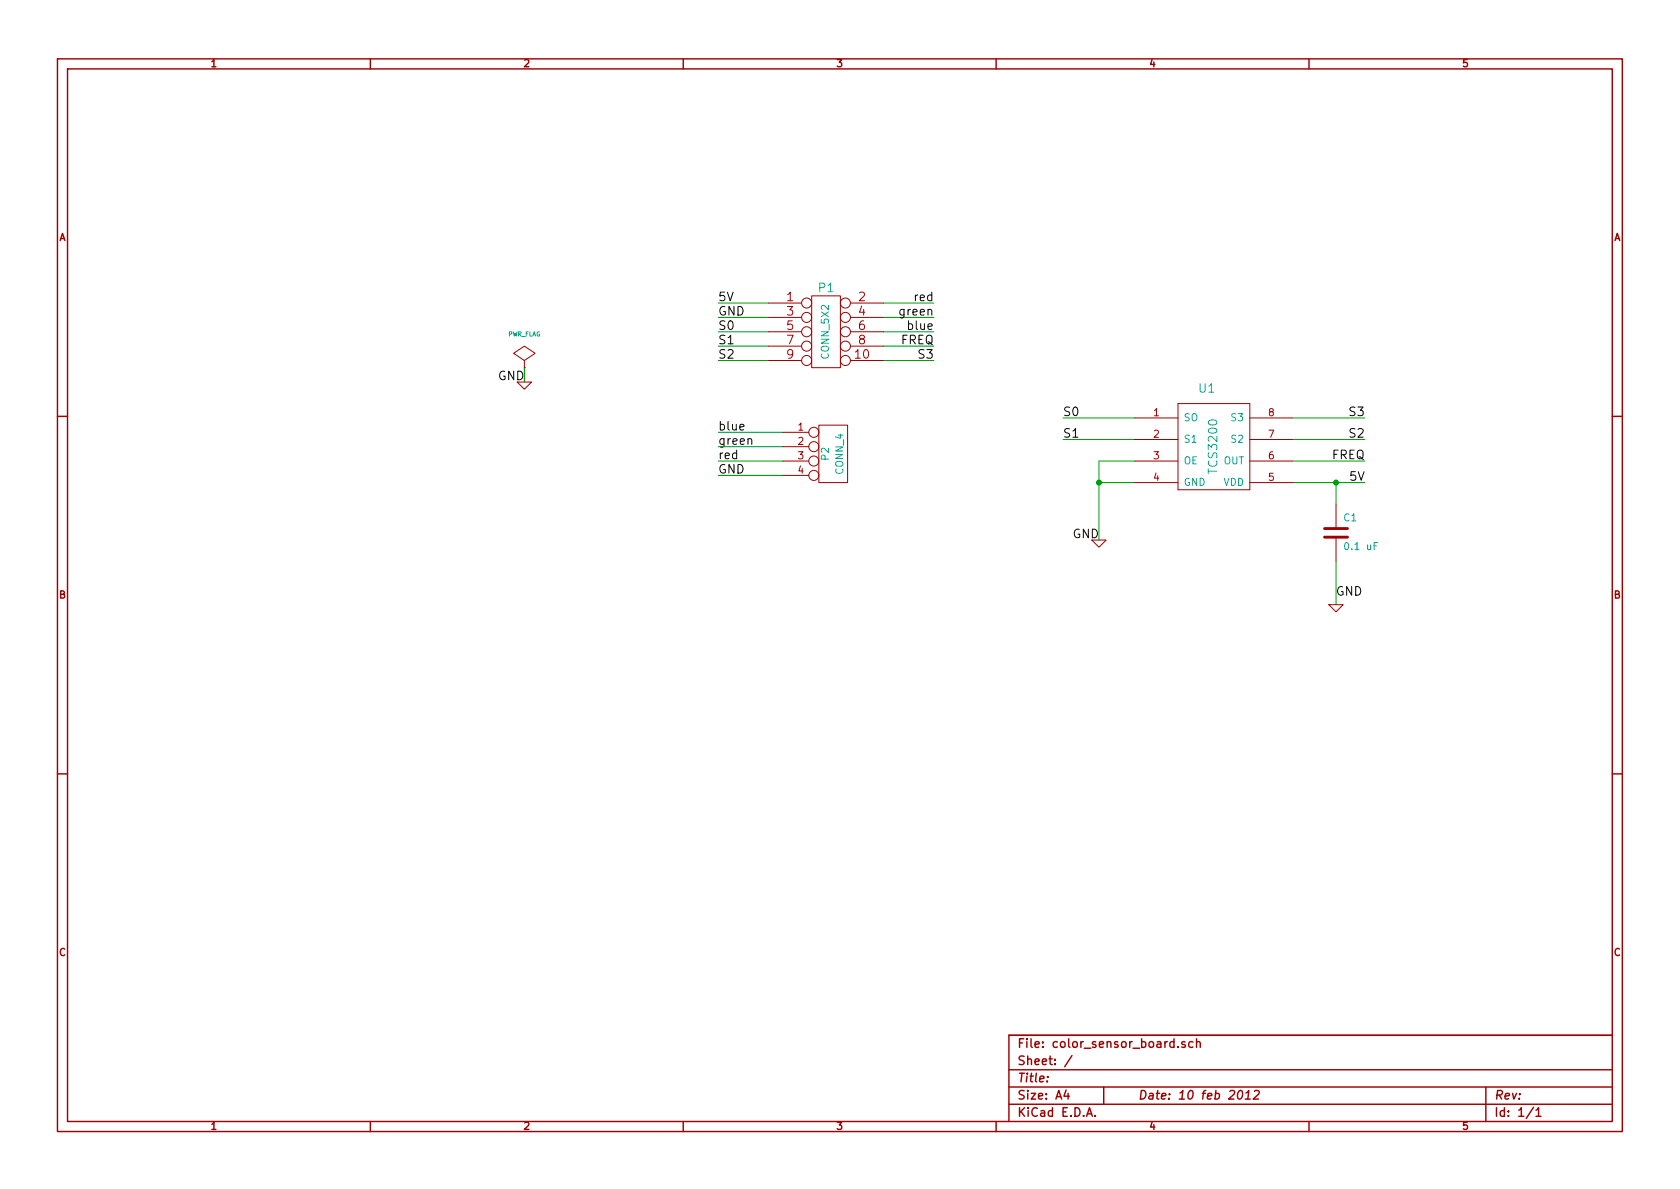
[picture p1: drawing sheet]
EESchema Schematic File Version 2  date Thu 09 Feb 2012 05:50:30 PM PST
LIBS:power
LIBS:device
LIBS:transistors
LIBS:conn
LIBS:linear
LIBS:regul
LIBS:74xx
LIBS:cmos4000
LIBS:adc-dac
LIBS:memory
LIBS:xilinx
LIBS:special
LIBS:microcontrollers
LIBS:dsp
LIBS:microchip
LIBS:analog_switches
LIBS:motorola
LIBS:texas
LIBS:intel
LIBS:audio
LIBS:interface
LIBS:digital-audio
LIBS:philips
LIBS:display
LIBS:cypress
LIBS:siliconi
LIBS:opto
LIBS:atmel
LIBS:contrib
LIBS:valves
LIBS:tcs3200
LIBS:ping_breakout-cache
LIBS:color_sensor_board-cache
EELAYER 25  0
EELAYER END
$Descr A4 11700 8267
encoding utf-8
Sheet 1 1
Title ""
Date "10 feb 2012"
Rev ""
Comp ""
Comment1 ""
Comment2 ""
Comment3 ""
Comment4 ""
$EndDescr
Text Label 5000 3300 0    60   ~ 0
GND
Text Label 5000 3200 0    60   ~ 0
red
Text Label 5000 3100 0    60   ~ 0
green
Text Label 5000 3000 0    60   ~ 0
blue
Wire Wire Line
	5450 3300 5000 3300
Wire Wire Line
	5450 3100 5000 3100
Wire Wire Line
	5350 2500 5000 2500
Wire Wire Line
	5350 2300 5000 2300
Wire Wire Line
	5350 2100 5000 2100
Wire Wire Line
	6150 2400 6500 2400
Wire Wire Line
	6150 2200 6500 2200
Wire Wire Line
	3650 2550 3650 2650
Wire Wire Line
	9000 3350 9500 3350
Wire Wire Line
	7650 3350 7900 3350
Wire Wire Line
	7900 3200 7650 3200
Wire Wire Line
	9000 2900 9500 2900
Wire Wire Line
	9300 3900 9300 4200
Wire Wire Line
	7900 2900 7400 2900
Wire Wire Line
	9000 3200 9500 3200
Wire Wire Line
	9300 3500 9300 3350
Connection ~ 9300 3350
Wire Wire Line
	7900 3050 7400 3050
Wire Wire Line
	9000 3050 9500 3050
Wire Wire Line
	7650 3200 7650 3750
Connection ~ 7650 3350
Wire Wire Line
	6150 2100 6500 2100
Wire Wire Line
	6150 2300 6500 2300
Wire Wire Line
	6150 2500 6500 2500
Wire Wire Line
	5350 2200 5000 2200
Wire Wire Line
	5350 2400 5000 2400
Wire Wire Line
	5450 3000 5000 3000
Wire Wire Line
	5450 3200 5000 3200
$Comp
L CONN_4 P2
U 1 1
P 5800 3150
F 0 "P2" V 5750 3150 50  0000 C CNN
F 1 "CONN_4" V 5850 3150 50  0000 C CNN
	1    5800 3150
	1    0    0    -1  
$EndComp
Text Label 6500 2100 2    60   ~ 0
red
Text Label 6500 2200 2    60   ~ 0
green
Text Label 6500 2300 2    60   ~ 0
blue
Text Label 6500 2400 2    60   ~ 0
FREQ
Text Label 6500 2500 2    60   ~ 0
S3
Text Label 5000 2500 0    60   ~ 0
S2
Text Label 5000 2400 0    60   ~ 0
S1
Text Label 5000 2300 0    60   ~ 0
S0
Text Label 5000 2200 0    60   ~ 0
GND
Text Label 5000 2100 0    60   ~ 0
5V
$Comp
L CONN_5X2 P1
U 1 1
P 5750 2300
F 0 "P1" H 5750 2600 60  0000 C CNN
F 1 "CONN_5X2" V 5750 2300 50  0000 C CNN
	1    5750 2300
	1    0    0    -1  
$EndComp
Text Label 3650 2650 2    60   ~ 0
GND
$Comp
L GND #PWR01
U 1 1
P 3650 2650
F 0 "#PWR01" H 3650 2650 30  0001 C CNN
F 1 "GND" H 3650 2580 30  0001 C CNN
	1    3650 2650
	1    0    0    -1  
$EndComp
$Comp
L PWR_FLAG #FLG02
U 1 1
P 3650 2550
F 0 "#FLG02" H 3650 2820 30  0001 C CNN
F 1 "PWR_FLAG" H 3650 2780 30  0000 C CNN
	1    3650 2550
	1    0    0    -1  
$EndComp
Text Label 7400 2900 0    60   ~ 0
S0
Text Label 7400 3050 0    60   ~ 0
S1
Text Label 9500 2900 2    60   ~ 0
S3
Text Label 9500 3050 2    60   ~ 0
S2
Text Label 7650 3750 2    60   ~ 0
GND
$Comp
L GND #PWR03
U 1 1
P 7650 3750
F 0 "#PWR03" H 7650 3750 30  0001 C CNN
F 1 "GND" H 7650 3680 30  0001 C CNN
	1    7650 3750
	1    0    0    -1  
$EndComp
Text Label 9300 4150 0    60   ~ 0
GND
$Comp
L GND #PWR04
U 1 1
P 9300 4200
F 0 "#PWR04" H 9300 4200 30  0001 C CNN
F 1 "GND" H 9300 4130 30  0001 C CNN
	1    9300 4200
	1    0    0    -1  
$EndComp
$Comp
L C C1
U 1 1
P 9300 3700
F 0 "C1" H 9350 3800 50  0000 L CNN
F 1 "0.1 uF" H 9350 3600 50  0000 L CNN
	1    9300 3700
	1    0    0    -1  
$EndComp
Text Label 9500 3200 2    60   ~ 0
FREQ
Text Label 9500 3350 2    60   ~ 0
5V
$Comp
L TCS3200 U1
U 1 1
P 7850 4000
F 0 "U1" H 8400 5300 60  0000 C CNN
F 1 "TCS3200" V 8450 4900 60  0000 C CNN
	1    7850 4000
	1    0    0    -1  
$EndComp
$EndSCHEMATC
